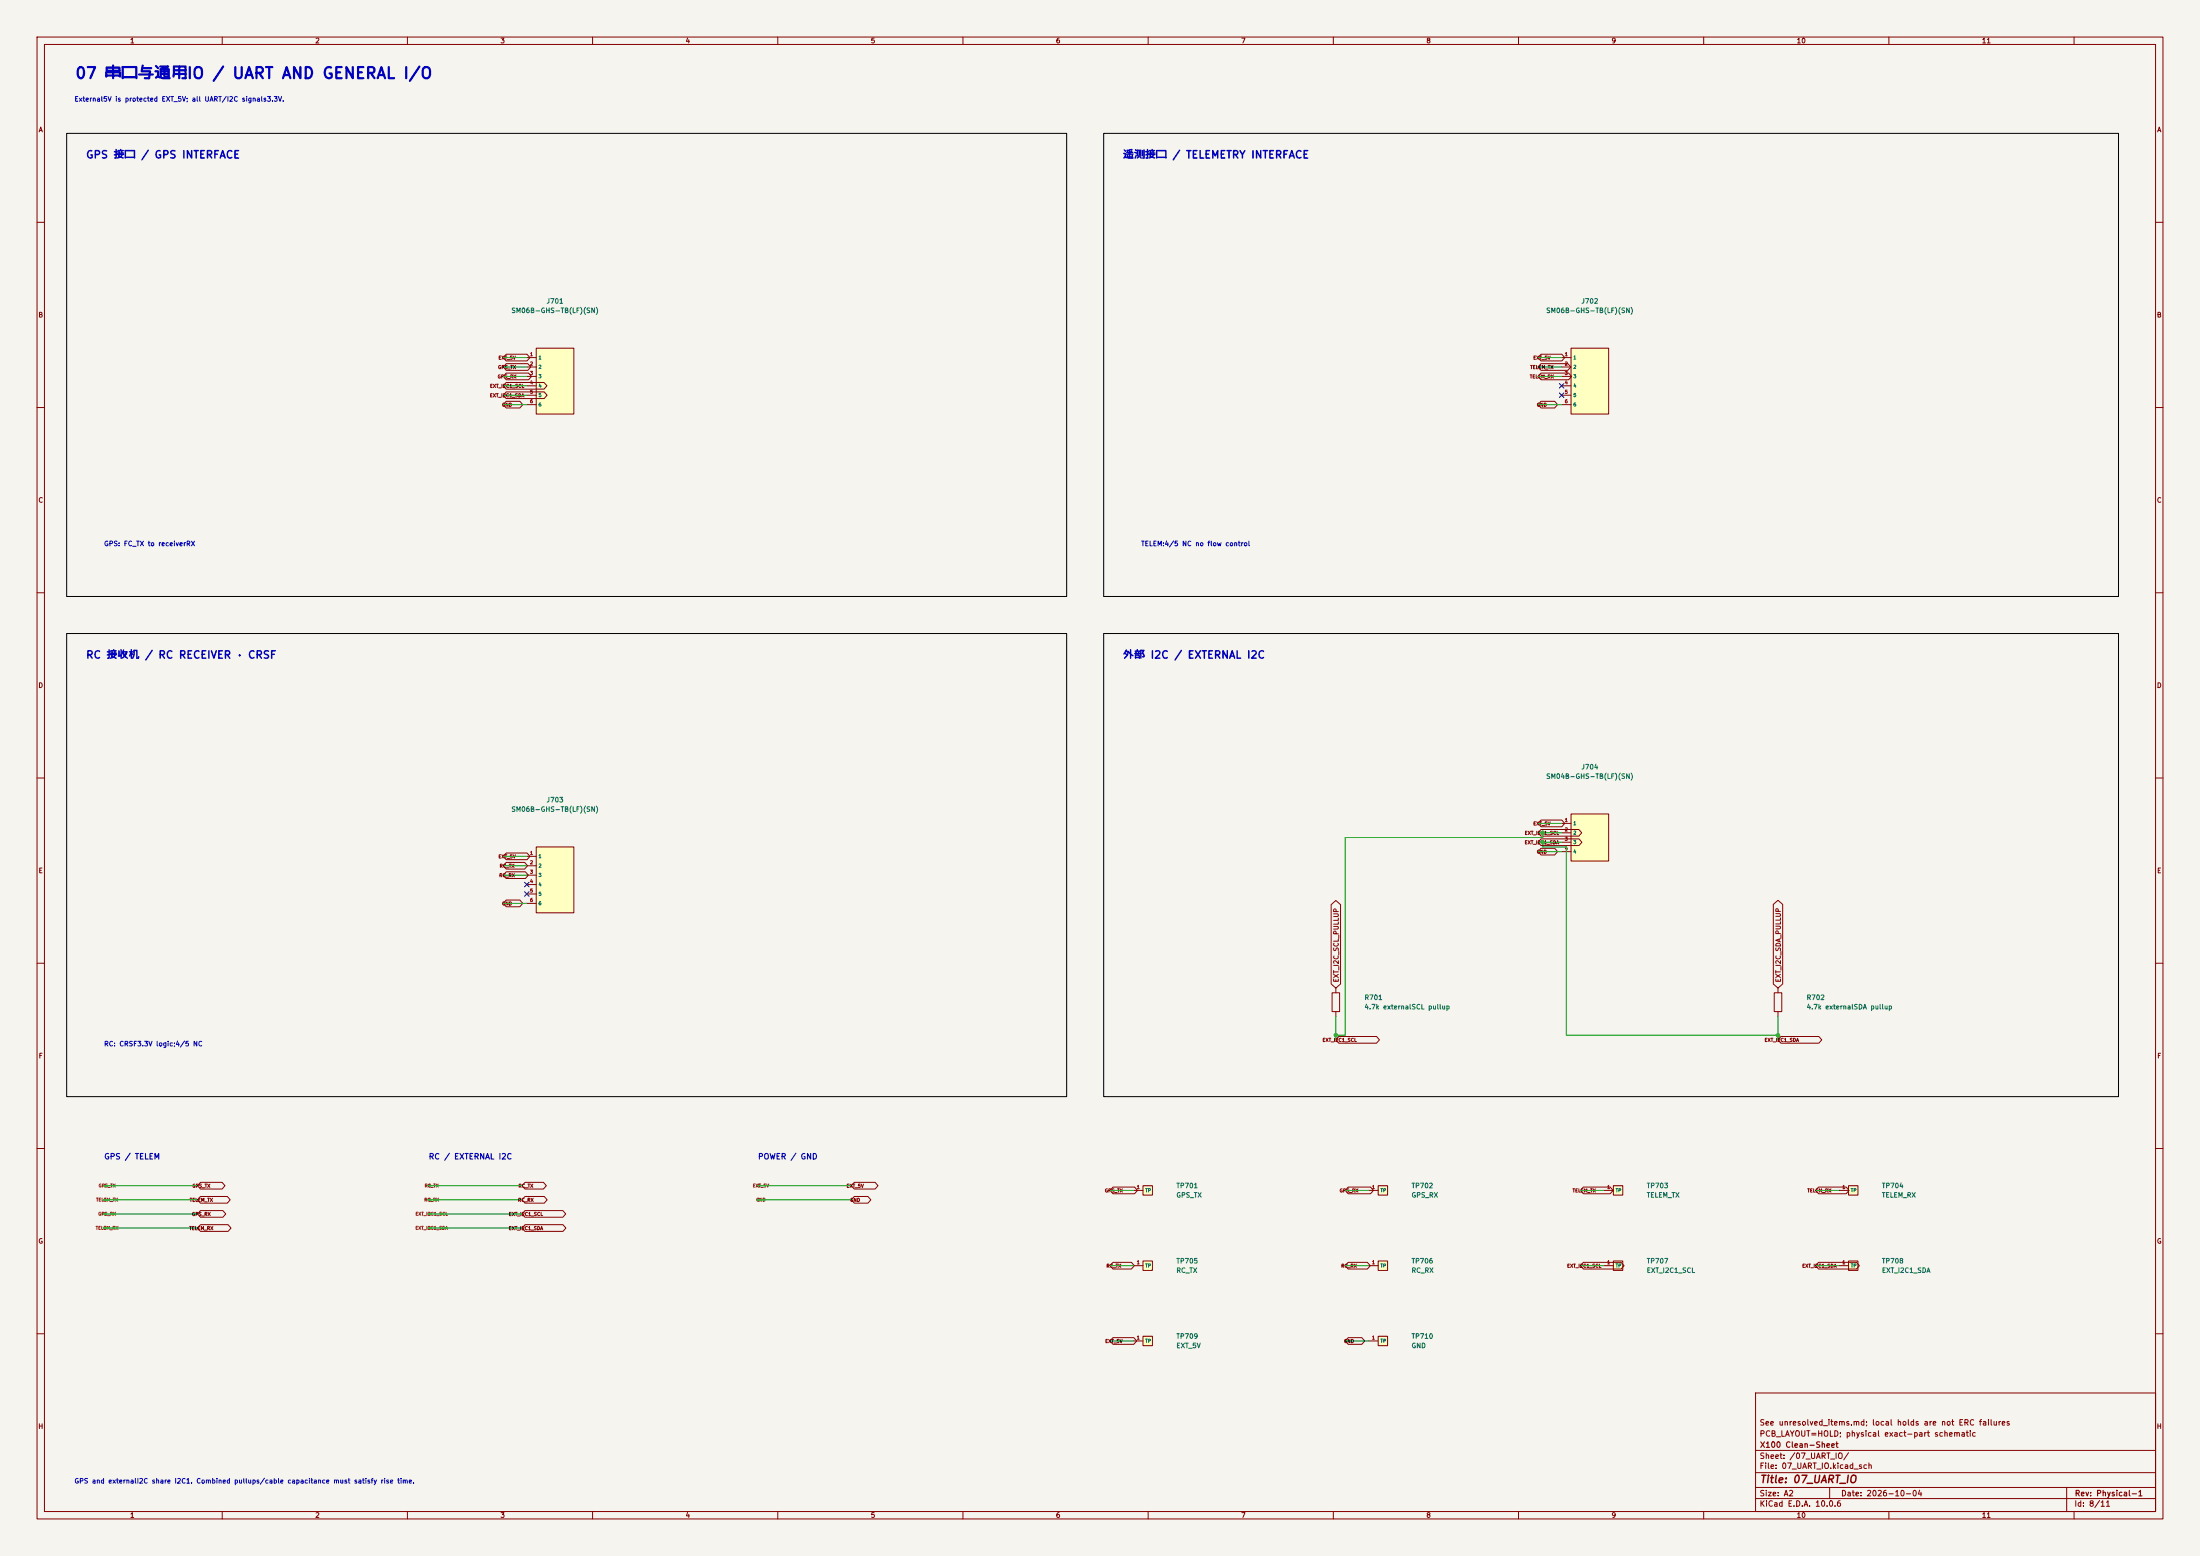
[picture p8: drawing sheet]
(kicad_sch
 (version 20260101)
 (generator eeschema)
 (generator_version "10.0")
 (paper "A2")
 (title_block
  (title "07_UART_IO")
  (date "2026-10-04")
  (rev "Physical-1")
  (company "X100 Clean-Sheet")
  (comment 1 "PCB_LAYOUT=HOLD; physical exact-part schematic")
  (comment 2 "See unresolved_items.md; local holds are not ERC failures"))
 (lib_symbols
  (symbol "X100_Physical:JST_GH6"
   (pin_names
    (offset 0.5)) (exclude_from_sim no) (in_bom yes) (on_board yes)
   (property "Reference" "J" (at 0 10.89 0) (effects (font (size 0.9 0.9))))
   (property "Value" "SM06B-GHS-TB(LF)(SN)" (at 0 -10.89 0) (effects (font (size 0.9 0.9))))
   (property "Footprint" "X100_Physical:Official_Connector_JST_JST_GH_SM06B-GHS-TB_1x06-1MP_P1.25mm_Horizontal" (at 0 0 0) (effects (font (size 0.9 0.9)) (hide yes)))
   (property "Datasheet" "https://www.jst-mfg.com/product/pdf/eng/eGH.pdf" (at 0 0 0) (effects (font (size 0.9 0.9)) (hide yes)))
   (symbol "JST_GH6_0_1"
    (rectangle (start -5.08 8.89) (end 5.08 -8.89) (stroke (width 0.254) (type default)) (fill (type background))))
   (symbol "JST_GH6_1_1"
    (pin passive line (at -7.62 6.3500000000000005 0) (length 2.54) (name "1" (effects (font (size 0.9 0.9)))) (number "1" (effects (font (size 0.9 0.9)))))
    (pin passive line (at -7.62 3.8100000000000005 0) (length 2.54) (name "2" (effects (font (size 0.9 0.9)))) (number "2" (effects (font (size 0.9 0.9)))))
    (pin passive line (at -7.62 1.2700000000000005 0) (length 2.54) (name "3" (effects (font (size 0.9 0.9)))) (number "3" (effects (font (size 0.9 0.9)))))
    (pin passive line (at -7.62 -1.2699999999999996 0) (length 2.54) (name "4" (effects (font (size 0.9 0.9)))) (number "4" (effects (font (size 0.9 0.9)))))
    (pin passive line (at -7.62 -3.8099999999999987 0) (length 2.54) (name "5" (effects (font (size 0.9 0.9)))) (number "5" (effects (font (size 0.9 0.9)))))
    (pin passive line (at -7.62 -6.35 0) (length 2.54) (name "6" (effects (font (size 0.9 0.9)))) (number "6" (effects (font (size 0.9 0.9))))))
   (embedded_fonts no))
  (symbol "X100_Physical:JST_GH4"
   (pin_names
    (offset 0.5)) (exclude_from_sim no) (in_bom yes) (on_board yes)
   (property "Reference" "J" (at 0 8.35 0) (effects (font (size 0.9 0.9))))
   (property "Value" "SM04B-GHS-TB(LF)(SN)" (at 0 -8.35 0) (effects (font (size 0.9 0.9))))
   (property "Footprint" "X100_Physical:Official_Connector_JST_JST_GH_SM04B-GHS-TB_1x04-1MP_P1.25mm_Horizontal" (at 0 0 0) (effects (font (size 0.9 0.9)) (hide yes)))
   (property "Datasheet" "https://www.jst-mfg.com/product/pdf/eng/eGH.pdf" (at 0 0 0) (effects (font (size 0.9 0.9)) (hide yes)))
   (symbol "JST_GH4_0_1"
    (rectangle (start -5.08 6.35) (end 5.08 -6.35) (stroke (width 0.254) (type default)) (fill (type background))))
   (symbol "JST_GH4_1_1"
    (pin passive line (at -7.62 3.8099999999999996 0) (length 2.54) (name "1" (effects (font (size 0.9 0.9)))) (number "1" (effects (font (size 0.9 0.9)))))
    (pin passive line (at -7.62 1.2699999999999996 0) (length 2.54) (name "2" (effects (font (size 0.9 0.9)))) (number "2" (effects (font (size 0.9 0.9)))))
    (pin passive line (at -7.62 -1.2700000000000005 0) (length 2.54) (name "3" (effects (font (size 0.9 0.9)))) (number "3" (effects (font (size 0.9 0.9)))))
    (pin passive line (at -7.62 -3.8100000000000005 0) (length 2.54) (name "4" (effects (font (size 0.9 0.9)))) (number "4" (effects (font (size 0.9 0.9))))))
   (embedded_fonts no))
  (symbol "X100_Physical:R_4k7"
   (pin_numbers (hide yes))
   (pin_names
    (offset 0))
   (duplicate_pin_numbers_are_jumpers no)
   (property "Reference" "R" (at 2.032 0 90) (show_name no) (do_not_autoplace no) (effects (font (size 1.27 1.27))))
   (property "Value" "RC0805FR-074K7L" (at 0 0 90) (show_name no) (do_not_autoplace no) (effects (font (size 1.27 1.27))))
   (property "Footprint" "X100_Physical:Official_Resistor_SMD_R_0805_2012Metric" (at -1.778 0 90) (show_name no) (do_not_autoplace no) (hide yes) (effects (font (size 1.27 1.27))))
   (property "Datasheet" "https://www.yageogroup.com/component-documentation/download/specsheet/RC0805FR-074K7L" (at 0 0 0) (show_name no) (do_not_autoplace no) (hide yes) (effects (font (size 1.27 1.27))))
   (property "Description" "YAGEO RC0805FR-074K7L; exact 0805" (at 0 0 0) (show_name no) (do_not_autoplace no) (hide yes) (effects (font (size 1.27 1.27))))
   (symbol "R_4k7_0_1"
    (rectangle (start -1.016 -2.54) (end 1.016 2.54) (stroke (width 0.254) (type default)) (fill (type none))))
   (symbol "R_4k7_1_1"
    (pin passive line (at 0 3.81 270) (length 1.27) (name "" (effects (font (size 1.27 1.27)))) (number "1" (effects (font (size 1.27 1.27)))))
    (pin passive line (at 0 -3.81 90) (length 1.27) (name "" (effects (font (size 1.27 1.27)))) (number "2" (effects (font (size 1.27 1.27))))))
   (embedded_fonts no) (exclude_from_sim no) (in_bom yes) (on_board yes))
  (symbol "X100_Physical:TP1p5"
   (pin_names
    (offset 0.5)) (exclude_from_sim no) (in_bom yes) (on_board yes)
   (property "Reference" "J" (at 0 3.27 0) (effects (font (size 0.9 0.9))))
   (property "Value" "TP1p5" (at 0 -3.27 0) (effects (font (size 0.9 0.9))))
   (property "Footprint" "X100_Physical:TP1p5_NoPaste" (at 0 0 0) (effects (font (size 0.9 0.9)) (hide yes)))
   (property "Datasheet" "C/D testpoint policy" (at 0 0 0) (effects (font (size 0.9 0.9)) (hide yes)))
   (symbol "TP1p5_0_1"
    (rectangle (start -1.27 1.27) (end 1.27 -1.27) (stroke (width 0.254) (type default)) (fill (type background))))
   (symbol "TP1p5_1_1"
    (pin passive line (at -3.81 0 0) (length 2.54) (name "TP" (effects (font (size 0.9 0.9)))) (number "1" (effects (font (size 0.9 0.9))))))
   (embedded_fonts no)))
 (text "External5V is protected EXT_5V; all UART/I2C signals3.3V."
  (at 20 27 0)
  (effects (font (size 1.27 1.27)) (justify left)))
 (wire
  (pts (xy 142.24 96.52) (xy 135.89 96.52))
  (stroke (width 0) (type default)))
 (global_label "EXT_5V"
  (shape bidirectional)
  (at 135.89 96.52 180)
  (effects (font (size 0.9 0.9)))
  (property "Intersheetrefs" "${INTERSHEET_REFS}" (at 135.89 96.52 0) (effects (font (size 0.9 0.9)) (hide yes))))
 (wire
  (pts (xy 142.24 99.06) (xy 135.89 99.06))
  (stroke (width 0) (type default)))
 (global_label "GPS_TX"
  (shape bidirectional)
  (at 135.89 99.06 180)
  (effects (font (size 0.9 0.9)))
  (property "Intersheetrefs" "${INTERSHEET_REFS}" (at 135.89 99.06 0) (effects (font (size 0.9 0.9)) (hide yes))))
 (wire
  (pts (xy 142.24 101.6) (xy 135.89 101.6))
  (stroke (width 0) (type default)))
 (global_label "GPS_RX"
  (shape bidirectional)
  (at 135.89 101.6 180)
  (effects (font (size 0.9 0.9)))
  (property "Intersheetrefs" "${INTERSHEET_REFS}" (at 135.89 101.6 0) (effects (font (size 0.9 0.9)) (hide yes))))
 (wire
  (pts (xy 142.24 104.14) (xy 135.89 104.14))
  (stroke (width 0) (type default)))
 (global_label "EXT_I2C1_SCL"
  (shape bidirectional)
  (at 135.89 104.14 180)
  (effects (font (size 0.9 0.9)))
  (property "Intersheetrefs" "${INTERSHEET_REFS}" (at 135.89 104.14 0) (effects (font (size 0.9 0.9)) (hide yes))))
 (wire
  (pts (xy 142.24 106.68) (xy 135.89 106.68))
  (stroke (width 0) (type default)))
 (global_label "EXT_I2C1_SDA"
  (shape bidirectional)
  (at 135.89 106.68 180)
  (effects (font (size 0.9 0.9)))
  (property "Intersheetrefs" "${INTERSHEET_REFS}" (at 135.89 106.68 0) (effects (font (size 0.9 0.9)) (hide yes))))
 (wire
  (pts (xy 142.24 109.22) (xy 135.89 109.22))
  (stroke (width 0) (type default)))
 (global_label "GND"
  (shape bidirectional)
  (at 135.89 109.22 180)
  (effects (font (size 0.9 0.9)))
  (property "Intersheetrefs" "${INTERSHEET_REFS}" (at 135.89 109.22 0) (effects (font (size 0.9 0.9)) (hide yes))))
 (symbol
  (lib_id "X100_Physical:JST_GH6")
  (at 149.86 102.87 0)
  (unit 1)
  (exclude_from_sim no)
  (in_bom yes)
  (on_board yes)
  (dnp no)
  (property "Reference" "J701" (at 149.86 81.28 0) (effects (font (size 1.27 1.27))))
  (property "Value" "SM06B-GHS-TB(LF)(SN)" (at 149.86 83.82 0) (effects (font (size 1.27 1.27))))
  (property "Footprint" "X100_Physical:Official_Connector_JST_JST_GH_SM06B-GHS-TB_1x06-1MP_P1.25mm_Horizontal" (at 149.86 102.87 0) (effects (font (size 0.9 0.9)) (hide yes)))
  (property "Datasheet" "https://www.jst-mfg.com/product/pdf/eng/eGH.pdf" (at 149.86 102.87 0) (effects (font (size 0.9 0.9)) (hide yes)))
  (property "Manufacturer" "JST" (at 149.86 102.87 0) (effects (font (size 0.9 0.9)) (hide yes)))
  (property "MPN" "SM06B-GHS-TB(LF)(SN)" (at 149.86 102.87 0) (effects (font (size 0.9 0.9)) (hide yes)))
  (property "Package" "GH1.25 6P side-entry SMT" (at 149.86 102.87 0) (effects (font (size 0.9 0.9)) (hide yes)))
  (property "Procurement Policy" "EXACT_MPN_FROZEN" (at 149.86 102.87 0) (effects (font (size 0.9 0.9)) (hide yes)))
  (pin "1")
  (pin "2")
  (pin "3")
  (pin "4")
  (pin "5")
  (pin "6"))
 (text "GPS: FC_TX to receiverRX"
  (at 28 147 0)
  (effects (font (size 1.27 1.27)) (justify left)))
 (wire
  (pts (xy 421.64 96.52) (xy 415.29 96.52))
  (stroke (width 0) (type default)))
 (global_label "EXT_5V"
  (shape bidirectional)
  (at 415.29 96.52 180)
  (effects (font (size 0.9 0.9)))
  (property "Intersheetrefs" "${INTERSHEET_REFS}" (at 415.29 96.52 0) (effects (font (size 0.9 0.9)) (hide yes))))
 (wire
  (pts (xy 421.64 99.06) (xy 415.29 99.06))
  (stroke (width 0) (type default)))
 (global_label "TELEM_TX"
  (shape bidirectional)
  (at 415.29 99.06 180)
  (effects (font (size 0.9 0.9)))
  (property "Intersheetrefs" "${INTERSHEET_REFS}" (at 415.29 99.06 0) (effects (font (size 0.9 0.9)) (hide yes))))
 (wire
  (pts (xy 421.64 101.6) (xy 415.29 101.6))
  (stroke (width 0) (type default)))
 (global_label "TELEM_RX"
  (shape bidirectional)
  (at 415.29 101.6 180)
  (effects (font (size 0.9 0.9)))
  (property "Intersheetrefs" "${INTERSHEET_REFS}" (at 415.29 101.6 0) (effects (font (size 0.9 0.9)) (hide yes))))
 (no_connect
  (at 421.64 104.14))
 (no_connect
  (at 421.64 106.68))
 (wire
  (pts (xy 421.64 109.22) (xy 415.29 109.22))
  (stroke (width 0) (type default)))
 (global_label "GND"
  (shape bidirectional)
  (at 415.29 109.22 180)
  (effects (font (size 0.9 0.9)))
  (property "Intersheetrefs" "${INTERSHEET_REFS}" (at 415.29 109.22 0) (effects (font (size 0.9 0.9)) (hide yes))))
 (symbol
  (lib_id "X100_Physical:JST_GH6")
  (at 429.26 102.87 0)
  (unit 1)
  (exclude_from_sim no)
  (in_bom yes)
  (on_board yes)
  (dnp no)
  (property "Reference" "J702" (at 429.26 81.28 0) (effects (font (size 1.27 1.27))))
  (property "Value" "SM06B-GHS-TB(LF)(SN)" (at 429.26 83.82 0) (effects (font (size 1.27 1.27))))
  (property "Footprint" "X100_Physical:Official_Connector_JST_JST_GH_SM06B-GHS-TB_1x06-1MP_P1.25mm_Horizontal" (at 429.26 102.87 0) (effects (font (size 0.9 0.9)) (hide yes)))
  (property "Datasheet" "https://www.jst-mfg.com/product/pdf/eng/eGH.pdf" (at 429.26 102.87 0) (effects (font (size 0.9 0.9)) (hide yes)))
  (property "Manufacturer" "JST" (at 429.26 102.87 0) (effects (font (size 0.9 0.9)) (hide yes)))
  (property "MPN" "SM06B-GHS-TB(LF)(SN)" (at 429.26 102.87 0) (effects (font (size 0.9 0.9)) (hide yes)))
  (property "Package" "GH1.25 6P side-entry SMT" (at 429.26 102.87 0) (effects (font (size 0.9 0.9)) (hide yes)))
  (property "Procurement Policy" "EXACT_MPN_FROZEN" (at 429.26 102.87 0) (effects (font (size 0.9 0.9)) (hide yes)))
  (pin "1")
  (pin "2")
  (pin "3")
  (pin "4")
  (pin "5")
  (pin "6"))
 (text "TELEM:4/5 NC no flow control"
  (at 308 147 0)
  (effects (font (size 1.27 1.27)) (justify left)))
 (wire
  (pts (xy 142.24 231.14) (xy 135.89 231.14))
  (stroke (width 0) (type default)))
 (global_label "EXT_5V"
  (shape bidirectional)
  (at 135.89 231.14 180)
  (effects (font (size 0.9 0.9)))
  (property "Intersheetrefs" "${INTERSHEET_REFS}" (at 135.89 231.14 0) (effects (font (size 0.9 0.9)) (hide yes))))
 (wire
  (pts (xy 142.24 233.68) (xy 135.89 233.68))
  (stroke (width 0) (type default)))
 (global_label "RC_TX"
  (shape bidirectional)
  (at 135.89 233.68 180)
  (effects (font (size 0.9 0.9)))
  (property "Intersheetrefs" "${INTERSHEET_REFS}" (at 135.89 233.68 0) (effects (font (size 0.9 0.9)) (hide yes))))
 (wire
  (pts (xy 142.24 236.22) (xy 135.89 236.22))
  (stroke (width 0) (type default)))
 (global_label "RC_RX"
  (shape bidirectional)
  (at 135.89 236.22 180)
  (effects (font (size 0.9 0.9)))
  (property "Intersheetrefs" "${INTERSHEET_REFS}" (at 135.89 236.22 0) (effects (font (size 0.9 0.9)) (hide yes))))
 (no_connect
  (at 142.24 238.76))
 (no_connect
  (at 142.24 241.3))
 (wire
  (pts (xy 142.24 243.84) (xy 135.89 243.84))
  (stroke (width 0) (type default)))
 (global_label "GND"
  (shape bidirectional)
  (at 135.89 243.84 180)
  (effects (font (size 0.9 0.9)))
  (property "Intersheetrefs" "${INTERSHEET_REFS}" (at 135.89 243.84 0) (effects (font (size 0.9 0.9)) (hide yes))))
 (symbol
  (lib_id "X100_Physical:JST_GH6")
  (at 149.86 237.49 0)
  (unit 1)
  (exclude_from_sim no)
  (in_bom yes)
  (on_board yes)
  (dnp no)
  (property "Reference" "J703" (at 149.86 215.9 0) (effects (font (size 1.27 1.27))))
  (property "Value" "SM06B-GHS-TB(LF)(SN)" (at 149.86 218.44 0) (effects (font (size 1.27 1.27))))
  (property "Footprint" "X100_Physical:Official_Connector_JST_JST_GH_SM06B-GHS-TB_1x06-1MP_P1.25mm_Horizontal" (at 149.86 237.49 0) (effects (font (size 0.9 0.9)) (hide yes)))
  (property "Datasheet" "https://www.jst-mfg.com/product/pdf/eng/eGH.pdf" (at 149.86 237.49 0) (effects (font (size 0.9 0.9)) (hide yes)))
  (property "Manufacturer" "JST" (at 149.86 237.49 0) (effects (font (size 0.9 0.9)) (hide yes)))
  (property "MPN" "SM06B-GHS-TB(LF)(SN)" (at 149.86 237.49 0) (effects (font (size 0.9 0.9)) (hide yes)))
  (property "Package" "GH1.25 6P side-entry SMT" (at 149.86 237.49 0) (effects (font (size 0.9 0.9)) (hide yes)))
  (property "Procurement Policy" "EXACT_MPN_FROZEN" (at 149.86 237.49 0) (effects (font (size 0.9 0.9)) (hide yes)))
  (pin "1")
  (pin "2")
  (pin "3")
  (pin "4")
  (pin "5")
  (pin "6"))
 (text "RC: CRSF3.3V logic;4/5 NC"
  (at 28 282 0)
  (effects (font (size 1.27 1.27)) (justify left)))
 (wire
  (pts (xy 421.64 222.25) (xy 415.29 222.25))
  (stroke (width 0) (type default)))
 (global_label "EXT_5V"
  (shape bidirectional)
  (at 415.29 222.25 180)
  (effects (font (size 0.9 0.9)))
  (property "Intersheetrefs" "${INTERSHEET_REFS}" (at 415.29 222.25 0) (effects (font (size 0.9 0.9)) (hide yes))))
 (wire
  (pts (xy 421.64 224.79) (xy 415.29 224.79))
  (stroke (width 0) (type default)))
 (global_label "EXT_I2C1_SCL"
  (shape bidirectional)
  (at 415.29 224.79 180)
  (effects (font (size 0.9 0.9)))
  (property "Intersheetrefs" "${INTERSHEET_REFS}" (at 415.29 224.79 0) (effects (font (size 0.9 0.9)) (hide yes))))
 (wire
  (pts (xy 421.64 227.33) (xy 415.29 227.33))
  (stroke (width 0) (type default)))
 (global_label "EXT_I2C1_SDA"
  (shape bidirectional)
  (at 415.29 227.33 180)
  (effects (font (size 0.9 0.9)))
  (property "Intersheetrefs" "${INTERSHEET_REFS}" (at 415.29 227.33 0) (effects (font (size 0.9 0.9)) (hide yes))))
 (wire
  (pts (xy 421.64 229.87) (xy 415.29 229.87))
  (stroke (width 0) (type default)))
 (global_label "GND"
  (shape bidirectional)
  (at 415.29 229.87 180)
  (effects (font (size 0.9 0.9)))
  (property "Intersheetrefs" "${INTERSHEET_REFS}" (at 415.29 229.87 0) (effects (font (size 0.9 0.9)) (hide yes))))
 (symbol
  (lib_id "X100_Physical:JST_GH4")
  (at 429.26 226.06 0)
  (unit 1)
  (exclude_from_sim no)
  (in_bom yes)
  (on_board yes)
  (dnp no)
  (property "Reference" "J704" (at 429.26 207.01 0) (effects (font (size 1.27 1.27))))
  (property "Value" "SM04B-GHS-TB(LF)(SN)" (at 429.26 209.55 0) (effects (font (size 1.27 1.27))))
  (property "Footprint" "X100_Physical:Official_Connector_JST_JST_GH_SM04B-GHS-TB_1x04-1MP_P1.25mm_Horizontal" (at 429.26 226.06 0) (effects (font (size 0.9 0.9)) (hide yes)))
  (property "Datasheet" "https://www.jst-mfg.com/product/pdf/eng/eGH.pdf" (at 429.26 226.06 0) (effects (font (size 0.9 0.9)) (hide yes)))
  (property "Manufacturer" "JST" (at 429.26 226.06 0) (effects (font (size 0.9 0.9)) (hide yes)))
  (property "MPN" "SM04B-GHS-TB(LF)(SN)" (at 429.26 226.06 0) (effects (font (size 0.9 0.9)) (hide yes)))
  (property "Package" "GH1.25 4P side-entry SMT" (at 429.26 226.06 0) (effects (font (size 0.9 0.9)) (hide yes)))
  (property "Procurement Policy" "EXACT_MPN_FROZEN" (at 429.26 226.06 0) (effects (font (size 0.9 0.9)) (hide yes)))
  (pin "1")
  (pin "2")
  (pin "3")
  (pin "4"))
 (wire
  (pts (xy 360.68 274.32) (xy 360.68 280.67))
  (stroke (width 0) (type default)))
 (global_label "EXT_I2C1_SCL"
  (shape bidirectional)
  (at 360.68 280.67 0)
  (effects (font (size 0.9 0.9)))
  (property "Intersheetrefs" "${INTERSHEET_REFS}" (at 360.68 280.67 0) (effects (font (size 0.9 0.9)) (hide yes))))
 (symbol
  (lib_id "X100_Physical:R_4k7")
  (at 360.68 270.51 0)
  (unit 1)
  (exclude_from_sim no)
  (in_bom yes)
  (on_board yes)
  (dnp no)
  (property "Reference" "R701" (at 368.3 269.24 0) (effects (font (size 1.27 1.27)) (justify left)))
  (property "Value" "4.7k externalSCL pullup" (at 368.3 271.78 0) (effects (font (size 1.27 1.27)) (justify left)))
  (property "Footprint" "X100_Physical:Official_Resistor_SMD_R_0805_2012Metric" (at 360.68 270.51 0) (effects (font (size 0.9 0.9)) (hide yes)))
  (property "Datasheet" "https://www.yageogroup.com/component-documentation/download/specsheet/RC0805FR-074K7L" (at 360.68 270.51 0) (effects (font (size 0.9 0.9)) (hide yes)))
  (property "Manufacturer" "YAGEO" (at 360.68 270.51 0) (effects (font (size 0.9 0.9)) (hide yes)))
  (property "MPN" "RC0805FR-074K7L" (at 360.68 270.51 0) (effects (font (size 0.9 0.9)) (hide yes)))
  (property "Package" "0805" (at 360.68 270.51 0) (effects (font (size 0.9 0.9)) (hide yes)))
  (property "Procurement Policy" "SPECIFICATION_FROZEN_PREFERRED_BOM" (at 360.68 270.51 0) (effects (font (size 0.9 0.9)) (hide yes)))
  (property "Specification Value" "4k7 ohm" (at 360.68 270.51 0) (effects (font (size 0.9 0.9)) (hide yes)))
  (property "Tolerance" "1%; TCR<=100ppm/C" (at 360.68 270.51 0) (effects (font (size 0.9 0.9)) (hide yes)))
  (property "Dielectric" "N/A" (at 360.68 270.51 0) (effects (font (size 0.9 0.9)) (hide yes)))
  (property "Voltage Rating" ">=100V" (at 360.68 270.51 0) (effects (font (size 0.9 0.9)) (hide yes)))
  (property "Power Rating" ">=0.125W" (at 360.68 270.51 0) (effects (font (size 0.9 0.9)) (hide yes)))
  (pin "1")
  (pin "2"))
 (wire
  (pts (xy 480.06 274.32) (xy 480.06 280.67))
  (stroke (width 0) (type default)))
 (global_label "EXT_I2C1_SDA"
  (shape bidirectional)
  (at 480.06 280.67 0)
  (effects (font (size 0.9 0.9)))
  (property "Intersheetrefs" "${INTERSHEET_REFS}" (at 480.06 280.67 0) (effects (font (size 0.9 0.9)) (hide yes))))
 (symbol
  (lib_id "X100_Physical:R_4k7")
  (at 480.06 270.51 0)
  (unit 1)
  (exclude_from_sim no)
  (in_bom yes)
  (on_board yes)
  (dnp no)
  (property "Reference" "R702" (at 487.68 269.24 0) (effects (font (size 1.27 1.27)) (justify left)))
  (property "Value" "4.7k externalSDA pullup" (at 487.68 271.78 0) (effects (font (size 1.27 1.27)) (justify left)))
  (property "Footprint" "X100_Physical:Official_Resistor_SMD_R_0805_2012Metric" (at 480.06 270.51 0) (effects (font (size 0.9 0.9)) (hide yes)))
  (property "Datasheet" "https://www.yageogroup.com/component-documentation/download/specsheet/RC0805FR-074K7L" (at 480.06 270.51 0) (effects (font (size 0.9 0.9)) (hide yes)))
  (property "Manufacturer" "YAGEO" (at 480.06 270.51 0) (effects (font (size 0.9 0.9)) (hide yes)))
  (property "MPN" "RC0805FR-074K7L" (at 480.06 270.51 0) (effects (font (size 0.9 0.9)) (hide yes)))
  (property "Package" "0805" (at 480.06 270.51 0) (effects (font (size 0.9 0.9)) (hide yes)))
  (property "Procurement Policy" "SPECIFICATION_FROZEN_PREFERRED_BOM" (at 480.06 270.51 0) (effects (font (size 0.9 0.9)) (hide yes)))
  (property "Specification Value" "4k7 ohm" (at 480.06 270.51 0) (effects (font (size 0.9 0.9)) (hide yes)))
  (property "Tolerance" "1%; TCR<=100ppm/C" (at 480.06 270.51 0) (effects (font (size 0.9 0.9)) (hide yes)))
  (property "Dielectric" "N/A" (at 480.06 270.51 0) (effects (font (size 0.9 0.9)) (hide yes)))
  (property "Voltage Rating" ">=100V" (at 480.06 270.51 0) (effects (font (size 0.9 0.9)) (hide yes)))
  (property "Power Rating" ">=0.125W" (at 480.06 270.51 0) (effects (font (size 0.9 0.9)) (hide yes)))
  (pin "1")
  (pin "2"))
 (text "GPS and externalI2C share I2C1. Combined pullups/cable capacitance must satisfy rise time."
  (at 20 400 0)
  (effects (font (size 1.27 1.27)) (justify left)))
 (wire
  (pts (xy 306.07 321.31) (xy 299.72 321.31))
  (stroke (width 0) (type default)))
 (global_label "GPS_TX"
  (shape bidirectional)
  (at 299.72 321.31 180)
  (effects (font (size 0.9 0.9)))
  (property "Intersheetrefs" "${INTERSHEET_REFS}" (at 299.72 321.31 0) (effects (font (size 0.9 0.9)) (hide yes))))
 (symbol
  (lib_id "X100_Physical:TP1p5")
  (at 309.88 321.31 0)
  (unit 1)
  (exclude_from_sim no)
  (in_bom yes)
  (on_board yes)
  (dnp no)
  (property "Reference" "TP701" (at 317.5 320.04 0) (effects (font (size 1.27 1.27)) (justify left)))
  (property "Value" "GPS_TX" (at 317.5 322.58 0) (effects (font (size 1.27 1.27)) (justify left)))
  (property "Footprint" "X100_Physical:TP0p6_Inline_NoPaste" (at 309.88 321.31 0) (effects (font (size 0.9 0.9)) (hide yes)))
  (property "Datasheet" "C/D testpoint policy" (at 309.88 321.31 0) (effects (font (size 0.9 0.9)) (hide yes)))
  (property "Manufacturer" "X100 PCB feature" (at 309.88 321.31 0) (effects (font (size 0.9 0.9)) (hide yes)))
  (property "MPN" "PCB_TESTPAD_0P6_NO_PASTE" (at 309.88 321.31 0) (effects (font (size 0.9 0.9)) (hide yes)))
  (property "Package" "PCB feature: 0.6mm exposed round test land; no paste" (at 309.88 321.31 0) (effects (font (size 0.9 0.9)) (hide yes)))
  (property "Procurement Policy" "EXACT_MPN_FROZEN" (at 309.88 321.31 0) (effects (font (size 0.9 0.9)) (hide yes)))
  (property "Layout Note" "Stage4 candidate: 0.6mm land retains 0.5mm probe envelope; fine-tip probing; all net access preserved" (at 309.88 321.31 0) (effects (font (size 1.27 1.27)) (hide yes)))
  (pin "1"))
 (wire
  (pts (xy 369.57 321.31) (xy 363.22 321.31))
  (stroke (width 0) (type default)))
 (global_label "GPS_RX"
  (shape bidirectional)
  (at 363.22 321.31 180)
  (effects (font (size 0.9 0.9)))
  (property "Intersheetrefs" "${INTERSHEET_REFS}" (at 363.22 321.31 0) (effects (font (size 0.9 0.9)) (hide yes))))
 (symbol
  (lib_id "X100_Physical:TP1p5")
  (at 373.38 321.31 0)
  (unit 1)
  (exclude_from_sim no)
  (in_bom yes)
  (on_board yes)
  (dnp no)
  (property "Reference" "TP702" (at 381 320.04 0) (effects (font (size 1.27 1.27)) (justify left)))
  (property "Value" "GPS_RX" (at 381 322.58 0) (effects (font (size 1.27 1.27)) (justify left)))
  (property "Footprint" "X100_Physical:TP0p6_Inline_NoPaste" (at 373.38 321.31 0) (effects (font (size 0.9 0.9)) (hide yes)))
  (property "Datasheet" "C/D testpoint policy" (at 373.38 321.31 0) (effects (font (size 0.9 0.9)) (hide yes)))
  (property "Manufacturer" "X100 PCB feature" (at 373.38 321.31 0) (effects (font (size 0.9 0.9)) (hide yes)))
  (property "MPN" "PCB_TESTPAD_0P6_NO_PASTE" (at 373.38 321.31 0) (effects (font (size 0.9 0.9)) (hide yes)))
  (property "Package" "PCB feature: 0.6mm exposed round test land; no paste" (at 373.38 321.31 0) (effects (font (size 0.9 0.9)) (hide yes)))
  (property "Procurement Policy" "EXACT_MPN_FROZEN" (at 373.38 321.31 0) (effects (font (size 0.9 0.9)) (hide yes)))
  (property "Layout Note" "Stage4 candidate: 0.6mm land retains 0.5mm probe envelope; fine-tip probing; all net access preserved" (at 373.38 321.31 0) (effects (font (size 1.27 1.27)) (hide yes)))
  (pin "1"))
 (wire
  (pts (xy 433.07 321.31) (xy 426.72 321.31))
  (stroke (width 0) (type default)))
 (global_label "TELEM_TX"
  (shape bidirectional)
  (at 426.72 321.31 180)
  (effects (font (size 0.9 0.9)))
  (property "Intersheetrefs" "${INTERSHEET_REFS}" (at 426.72 321.31 0) (effects (font (size 0.9 0.9)) (hide yes))))
 (symbol
  (lib_id "X100_Physical:TP1p5")
  (at 436.88 321.31 0)
  (unit 1)
  (exclude_from_sim no)
  (in_bom yes)
  (on_board yes)
  (dnp no)
  (property "Reference" "TP703" (at 444.5 320.04 0) (effects (font (size 1.27 1.27)) (justify left)))
  (property "Value" "TELEM_TX" (at 444.5 322.58 0) (effects (font (size 1.27 1.27)) (justify left)))
  (property "Footprint" "X100_Physical:TP0p6_Inline_NoPaste" (at 436.88 321.31 0) (effects (font (size 0.9 0.9)) (hide yes)))
  (property "Datasheet" "C/D testpoint policy" (at 436.88 321.31 0) (effects (font (size 0.9 0.9)) (hide yes)))
  (property "Manufacturer" "X100 PCB feature" (at 436.88 321.31 0) (effects (font (size 0.9 0.9)) (hide yes)))
  (property "MPN" "PCB_TESTPAD_0P6_NO_PASTE" (at 436.88 321.31 0) (effects (font (size 0.9 0.9)) (hide yes)))
  (property "Package" "PCB feature: 0.6mm exposed round test land; no paste" (at 436.88 321.31 0) (effects (font (size 0.9 0.9)) (hide yes)))
  (property "Procurement Policy" "EXACT_MPN_FROZEN" (at 436.88 321.31 0) (effects (font (size 0.9 0.9)) (hide yes)))
  (property "Layout Note" "Stage4 candidate: 0.6mm land retains 0.5mm probe envelope; fine-tip probing; all net access preserved" (at 436.88 321.31 0) (effects (font (size 1.27 1.27)) (hide yes)))
  (pin "1"))
 (wire
  (pts (xy 496.57 321.31) (xy 490.22 321.31))
  (stroke (width 0) (type default)))
 (global_label "TELEM_RX"
  (shape bidirectional)
  (at 490.22 321.31 180)
  (effects (font (size 0.9 0.9)))
  (property "Intersheetrefs" "${INTERSHEET_REFS}" (at 490.22 321.31 0) (effects (font (size 0.9 0.9)) (hide yes))))
 (symbol
  (lib_id "X100_Physical:TP1p5")
  (at 500.38 321.31 0)
  (unit 1)
  (exclude_from_sim no)
  (in_bom yes)
  (on_board yes)
  (dnp no)
  (property "Reference" "TP704" (at 508 320.04 0) (effects (font (size 1.27 1.27)) (justify left)))
  (property "Value" "TELEM_RX" (at 508 322.58 0) (effects (font (size 1.27 1.27)) (justify left)))
  (property "Footprint" "X100_Physical:TP0p6_Inline_NoPaste" (at 500.38 321.31 0) (effects (font (size 0.9 0.9)) (hide yes)))
  (property "Datasheet" "C/D testpoint policy" (at 500.38 321.31 0) (effects (font (size 0.9 0.9)) (hide yes)))
  (property "Manufacturer" "X100 PCB feature" (at 500.38 321.31 0) (effects (font (size 0.9 0.9)) (hide yes)))
  (property "MPN" "PCB_TESTPAD_0P6_NO_PASTE" (at 500.38 321.31 0) (effects (font (size 0.9 0.9)) (hide yes)))
  (property "Package" "PCB feature: 0.6mm exposed round test land; no paste" (at 500.38 321.31 0) (effects (font (size 0.9 0.9)) (hide yes)))
  (property "Procurement Policy" "EXACT_MPN_FROZEN" (at 500.38 321.31 0) (effects (font (size 0.9 0.9)) (hide yes)))
  (property "Layout Note" "Stage4 candidate: 0.6mm land retains 0.5mm probe envelope; fine-tip probing; all net access preserved" (at 500.38 321.31 0) (effects (font (size 1.27 1.27)) (hide yes)))
  (pin "1"))
 (wire
  (pts (xy 306.07 341.63) (xy 299.72 341.63))
  (stroke (width 0) (type default)))
 (global_label "RC_TX"
  (shape bidirectional)
  (at 299.72 341.63 180)
  (effects (font (size 0.9 0.9)))
  (property "Intersheetrefs" "${INTERSHEET_REFS}" (at 299.72 341.63 0) (effects (font (size 0.9 0.9)) (hide yes))))
 (symbol
  (lib_id "X100_Physical:TP1p5")
  (at 309.88 341.63 0)
  (unit 1)
  (exclude_from_sim no)
  (in_bom yes)
  (on_board yes)
  (dnp no)
  (property "Reference" "TP705" (at 317.5 340.36 0) (effects (font (size 1.27 1.27)) (justify left)))
  (property "Value" "RC_TX" (at 317.5 342.9 0) (effects (font (size 1.27 1.27)) (justify left)))
  (property "Footprint" "X100_Physical:TP0p6_Inline_NoPaste" (at 309.88 341.63 0) (effects (font (size 0.9 0.9)) (hide yes)))
  (property "Datasheet" "C/D testpoint policy" (at 309.88 341.63 0) (effects (font (size 0.9 0.9)) (hide yes)))
  (property "Manufacturer" "X100 PCB feature" (at 309.88 341.63 0) (effects (font (size 0.9 0.9)) (hide yes)))
  (property "MPN" "PCB_TESTPAD_0P6_NO_PASTE" (at 309.88 341.63 0) (effects (font (size 0.9 0.9)) (hide yes)))
  (property "Package" "PCB feature: 0.6mm exposed round test land; no paste" (at 309.88 341.63 0) (effects (font (size 0.9 0.9)) (hide yes)))
  (property "Procurement Policy" "EXACT_MPN_FROZEN" (at 309.88 341.63 0) (effects (font (size 0.9 0.9)) (hide yes)))
  (property "Layout Note" "Stage4 candidate: 0.6mm land retains 0.5mm probe envelope; fine-tip probing; all net access preserved" (at 309.88 341.63 0) (effects (font (size 1.27 1.27)) (hide yes)))
  (pin "1"))
 (wire
  (pts (xy 369.57 341.63) (xy 363.22 341.63))
  (stroke (width 0) (type default)))
 (global_label "RC_RX"
  (shape bidirectional)
  (at 363.22 341.63 180)
  (effects (font (size 0.9 0.9)))
  (property "Intersheetrefs" "${INTERSHEET_REFS}" (at 363.22 341.63 0) (effects (font (size 0.9 0.9)) (hide yes))))
 (symbol
  (lib_id "X100_Physical:TP1p5")
  (at 373.38 341.63 0)
  (unit 1)
  (exclude_from_sim no)
  (in_bom yes)
  (on_board yes)
  (dnp no)
  (property "Reference" "TP706" (at 381 340.36 0) (effects (font (size 1.27 1.27)) (justify left)))
  (property "Value" "RC_RX" (at 381 342.9 0) (effects (font (size 1.27 1.27)) (justify left)))
  (property "Footprint" "X100_Physical:TP0p6_Inline_NoPaste" (at 373.38 341.63 0) (effects (font (size 0.9 0.9)) (hide yes)))
  (property "Datasheet" "C/D testpoint policy" (at 373.38 341.63 0) (effects (font (size 0.9 0.9)) (hide yes)))
  (property "Manufacturer" "X100 PCB feature" (at 373.38 341.63 0) (effects (font (size 0.9 0.9)) (hide yes)))
  (property "MPN" "PCB_TESTPAD_0P6_NO_PASTE" (at 373.38 341.63 0) (effects (font (size 0.9 0.9)) (hide yes)))
  (property "Package" "PCB feature: 0.6mm exposed round test land; no paste" (at 373.38 341.63 0) (effects (font (size 0.9 0.9)) (hide yes)))
  (property "Procurement Policy" "EXACT_MPN_FROZEN" (at 373.38 341.63 0) (effects (font (size 0.9 0.9)) (hide yes)))
  (property "Layout Note" "Stage4 candidate: 0.6mm land retains 0.5mm probe envelope; fine-tip probing; all net access preserved" (at 373.38 341.63 0) (effects (font (size 1.27 1.27)) (hide yes)))
  (pin "1"))
 (wire
  (pts (xy 433.07 341.63) (xy 426.72 341.63))
  (stroke (width 0) (type default)))
 (global_label "EXT_I2C1_SCL"
  (shape bidirectional)
  (at 426.72 341.63 180)
  (effects (font (size 0.9 0.9)))
  (property "Intersheetrefs" "${INTERSHEET_REFS}" (at 426.72 341.63 0) (effects (font (size 0.9 0.9)) (hide yes))))
 (symbol
  (lib_id "X100_Physical:TP1p5")
  (at 436.88 341.63 0)
  (unit 1)
  (exclude_from_sim no)
  (in_bom yes)
  (on_board yes)
  (dnp no)
  (property "Reference" "TP707" (at 444.5 340.36 0) (effects (font (size 1.27 1.27)) (justify left)))
  (property "Value" "EXT_I2C1_SCL" (at 444.5 342.9 0) (effects (font (size 1.27 1.27)) (justify left)))
  (property "Footprint" "X100_Physical:TP0p6_Inline_NoPaste" (at 436.88 341.63 0) (effects (font (size 0.9 0.9)) (hide yes)))
  (property "Datasheet" "C/D testpoint policy" (at 436.88 341.63 0) (effects (font (size 0.9 0.9)) (hide yes)))
  (property "Manufacturer" "X100 PCB feature" (at 436.88 341.63 0) (effects (font (size 0.9 0.9)) (hide yes)))
  (property "MPN" "PCB_TESTPAD_0P6_NO_PASTE" (at 436.88 341.63 0) (effects (font (size 0.9 0.9)) (hide yes)))
  (property "Package" "PCB feature: 0.6mm exposed round test land; no paste" (at 436.88 341.63 0) (effects (font (size 0.9 0.9)) (hide yes)))
  (property "Procurement Policy" "EXACT_MPN_FROZEN" (at 436.88 341.63 0) (effects (font (size 0.9 0.9)) (hide yes)))
  (property "Layout Note" "Stage4 candidate: 0.6mm land retains 0.5mm probe envelope; fine-tip probing; all net access preserved" (at 436.88 341.63 0) (effects (font (size 1.27 1.27)) (hide yes)))
  (pin "1"))
 (wire
  (pts (xy 496.57 341.63) (xy 490.22 341.63))
  (stroke (width 0) (type default)))
 (global_label "EXT_I2C1_SDA"
  (shape bidirectional)
  (at 490.22 341.63 180)
  (effects (font (size 0.9 0.9)))
  (property "Intersheetrefs" "${INTERSHEET_REFS}" (at 490.22 341.63 0) (effects (font (size 0.9 0.9)) (hide yes))))
 (symbol
  (lib_id "X100_Physical:TP1p5")
  (at 500.38 341.63 0)
  (unit 1)
  (exclude_from_sim no)
  (in_bom yes)
  (on_board yes)
  (dnp no)
  (property "Reference" "TP708" (at 508 340.36 0) (effects (font (size 1.27 1.27)) (justify left)))
  (property "Value" "EXT_I2C1_SDA" (at 508 342.9 0) (effects (font (size 1.27 1.27)) (justify left)))
  (property "Footprint" "X100_Physical:TP0p6_Inline_NoPaste" (at 500.38 341.63 0) (effects (font (size 0.9 0.9)) (hide yes)))
  (property "Datasheet" "C/D testpoint policy" (at 500.38 341.63 0) (effects (font (size 0.9 0.9)) (hide yes)))
  (property "Manufacturer" "X100 PCB feature" (at 500.38 341.63 0) (effects (font (size 0.9 0.9)) (hide yes)))
  (property "MPN" "PCB_TESTPAD_0P6_NO_PASTE" (at 500.38 341.63 0) (effects (font (size 0.9 0.9)) (hide yes)))
  (property "Package" "PCB feature: 0.6mm exposed round test land; no paste" (at 500.38 341.63 0) (effects (font (size 0.9 0.9)) (hide yes)))
  (property "Procurement Policy" "EXACT_MPN_FROZEN" (at 500.38 341.63 0) (effects (font (size 0.9 0.9)) (hide yes)))
  (property "Layout Note" "Stage4 candidate: 0.6mm land retains 0.5mm probe envelope; fine-tip probing; all net access preserved" (at 500.38 341.63 0) (effects (font (size 1.27 1.27)) (hide yes)))
  (pin "1"))
 (wire
  (pts (xy 306.07 361.95) (xy 299.72 361.95))
  (stroke (width 0) (type default)))
 (global_label "EXT_5V"
  (shape bidirectional)
  (at 299.72 361.95 180)
  (effects (font (size 0.9 0.9)))
  (property "Intersheetrefs" "${INTERSHEET_REFS}" (at 299.72 361.95 0) (effects (font (size 0.9 0.9)) (hide yes))))
 (symbol
  (lib_id "X100_Physical:TP1p5")
  (at 309.88 361.95 0)
  (unit 1)
  (exclude_from_sim no)
  (in_bom yes)
  (on_board yes)
  (dnp no)
  (property "Reference" "TP709" (at 317.5 360.68 0) (effects (font (size 1.27 1.27)) (justify left)))
  (property "Value" "EXT_5V" (at 317.5 363.22 0) (effects (font (size 1.27 1.27)) (justify left)))
  (property "Footprint" "X100_Physical:TP0p6_Inline_NoPaste" (at 309.88 361.95 0) (effects (font (size 0.9 0.9)) (hide yes)))
  (property "Datasheet" "C/D testpoint policy" (at 309.88 361.95 0) (effects (font (size 0.9 0.9)) (hide yes)))
  (property "Manufacturer" "X100 PCB feature" (at 309.88 361.95 0) (effects (font (size 0.9 0.9)) (hide yes)))
  (property "MPN" "PCB_TESTPAD_0P6_NO_PASTE" (at 309.88 361.95 0) (effects (font (size 0.9 0.9)) (hide yes)))
  (property "Package" "PCB feature: 0.6mm exposed round test land; no paste" (at 309.88 361.95 0) (effects (font (size 0.9 0.9)) (hide yes)))
  (property "Procurement Policy" "EXACT_MPN_FROZEN" (at 309.88 361.95 0) (effects (font (size 0.9 0.9)) (hide yes)))
  (property "Layout Note" "Stage4 candidate: 0.6mm land retains 0.5mm probe envelope; fine-tip probing; all net access preserved" (at 309.88 361.95 0) (effects (font (size 1.27 1.27)) (hide yes)))
  (pin "1"))
 (wire
  (pts (xy 369.57 361.95) (xy 363.22 361.95))
  (stroke (width 0) (type default)))
 (global_label "GND"
  (shape bidirectional)
  (at 363.22 361.95 180)
  (effects (font (size 0.9 0.9)))
  (property "Intersheetrefs" "${INTERSHEET_REFS}" (at 363.22 361.95 0) (effects (font (size 0.9 0.9)) (hide yes))))
 (symbol
  (lib_id "X100_Physical:TP1p5")
  (at 373.38 361.95 0)
  (unit 1)
  (exclude_from_sim no)
  (in_bom yes)
  (on_board yes)
  (dnp no)
  (property "Reference" "TP710" (at 381 360.68 0) (effects (font (size 1.27 1.27)) (justify left)))
  (property "Value" "GND" (at 381 363.22 0) (effects (font (size 1.27 1.27)) (justify left)))
  (property "Footprint" "X100_Physical:TP0p6_Inline_NoPaste" (at 373.38 361.95 0) (effects (font (size 0.9 0.9)) (hide yes)))
  (property "Datasheet" "C/D testpoint policy" (at 373.38 361.95 0) (effects (font (size 0.9 0.9)) (hide yes)))
  (property "Manufacturer" "X100 PCB feature" (at 373.38 361.95 0) (effects (font (size 0.9 0.9)) (hide yes)))
  (property "MPN" "PCB_TESTPAD_0P6_NO_PASTE" (at 373.38 361.95 0) (effects (font (size 0.9 0.9)) (hide yes)))
  (property "Package" "PCB feature: 0.6mm exposed round test land; no paste" (at 373.38 361.95 0) (effects (font (size 0.9 0.9)) (hide yes)))
  (property "Procurement Policy" "EXACT_MPN_FROZEN" (at 373.38 361.95 0) (effects (font (size 0.9 0.9)) (hide yes)))
  (property "Layout Note" "Stage4 candidate: 0.6mm land retains 0.5mm probe envelope; fine-tip probing; all net access preserved" (at 373.38 361.95 0) (effects (font (size 1.27 1.27)) (hide yes)))
  (pin "1"))
 (hierarchical_label "EXT_5V"
  (shape bidirectional)
  (at 204.47 320.04 0)
  (effects (font (size 0.85 0.85))))
 (wire
  (pts (xy 204.47 320.04) (xy 229.87 320.04))
  (stroke (width 0) (type default)))
 (global_label "EXT_5V"
  (shape bidirectional)
  (at 229.87 320.04 0)
  (effects (font (size 0.9 0.9)))
  (property "Intersheetrefs" "${INTERSHEET_REFS}" (at 229.87 320.04 0) (effects (font (size 0.9 0.9)) (hide yes))))
 (hierarchical_label "GND"
  (shape bidirectional)
  (at 204.47 323.85 0)
  (effects (font (size 0.85 0.85))))
 (wire
  (pts (xy 204.47 323.85) (xy 229.87 323.85))
  (stroke (width 0) (type default)))
 (global_label "GND"
  (shape bidirectional)
  (at 229.87 323.85 0)
  (effects (font (size 0.9 0.9)))
  (property "Intersheetrefs" "${INTERSHEET_REFS}" (at 229.87 323.85 0) (effects (font (size 0.9 0.9)) (hide yes))))
 (hierarchical_label "GPS_TX"
  (shape bidirectional)
  (at 27.94 320.04 0)
  (effects (font (size 0.85 0.85))))
 (wire
  (pts (xy 27.94 320.04) (xy 53.34 320.04))
  (stroke (width 0) (type default)))
 (global_label "GPS_TX"
  (shape bidirectional)
  (at 53.34 320.04 0)
  (effects (font (size 0.9 0.9)))
  (property "Intersheetrefs" "${INTERSHEET_REFS}" (at 53.34 320.04 0) (effects (font (size 0.9 0.9)) (hide yes))))
 (hierarchical_label "TELEM_TX"
  (shape bidirectional)
  (at 27.94 323.85 0)
  (effects (font (size 0.85 0.85))))
 (wire
  (pts (xy 27.94 323.85) (xy 53.34 323.85))
  (stroke (width 0) (type default)))
 (global_label "TELEM_TX"
  (shape bidirectional)
  (at 53.34 323.85 0)
  (effects (font (size 0.9 0.9)))
  (property "Intersheetrefs" "${INTERSHEET_REFS}" (at 53.34 323.85 0) (effects (font (size 0.9 0.9)) (hide yes))))
 (hierarchical_label "RC_TX"
  (shape bidirectional)
  (at 115.57 320.04 0)
  (effects (font (size 0.85 0.85))))
 (wire
  (pts (xy 115.57 320.04) (xy 140.97 320.04))
  (stroke (width 0) (type default)))
 (global_label "RC_TX"
  (shape bidirectional)
  (at 140.97 320.04 0)
  (effects (font (size 0.9 0.9)))
  (property "Intersheetrefs" "${INTERSHEET_REFS}" (at 140.97 320.04 0) (effects (font (size 0.9 0.9)) (hide yes))))
 (hierarchical_label "GPS_RX"
  (shape bidirectional)
  (at 27.94 327.66 0)
  (effects (font (size 0.85 0.85))))
 (wire
  (pts (xy 27.94 327.66) (xy 53.34 327.66))
  (stroke (width 0) (type default)))
 (global_label "GPS_RX"
  (shape bidirectional)
  (at 53.34 327.66 0)
  (effects (font (size 0.9 0.9)))
  (property "Intersheetrefs" "${INTERSHEET_REFS}" (at 53.34 327.66 0) (effects (font (size 0.9 0.9)) (hide yes))))
 (hierarchical_label "TELEM_RX"
  (shape bidirectional)
  (at 27.94 331.47 0)
  (effects (font (size 0.85 0.85))))
 (wire
  (pts (xy 27.94 331.47) (xy 53.34 331.47))
  (stroke (width 0) (type default)))
 (global_label "TELEM_RX"
  (shape bidirectional)
  (at 53.34 331.47 0)
  (effects (font (size 0.9 0.9)))
  (property "Intersheetrefs" "${INTERSHEET_REFS}" (at 53.34 331.47 0) (effects (font (size 0.9 0.9)) (hide yes))))
 (hierarchical_label "RC_RX"
  (shape bidirectional)
  (at 115.57 323.85 0)
  (effects (font (size 0.85 0.85))))
 (wire
  (pts (xy 115.57 323.85) (xy 140.97 323.85))
  (stroke (width 0) (type default)))
 (global_label "RC_RX"
  (shape bidirectional)
  (at 140.97 323.85 0)
  (effects (font (size 0.9 0.9)))
  (property "Intersheetrefs" "${INTERSHEET_REFS}" (at 140.97 323.85 0) (effects (font (size 0.9 0.9)) (hide yes))))
 (hierarchical_label "EXT_I2C1_SCL"
  (shape bidirectional)
  (at 115.57 327.66 0)
  (effects (font (size 0.85 0.85))))
 (wire
  (pts (xy 115.57 327.66) (xy 140.97 327.66))
  (stroke (width 0) (type default)))
 (global_label "EXT_I2C1_SCL"
  (shape bidirectional)
  (at 140.97 327.66 0)
  (effects (font (size 0.9 0.9)))
  (property "Intersheetrefs" "${INTERSHEET_REFS}" (at 140.97 327.66 0) (effects (font (size 0.9 0.9)) (hide yes))))
 (hierarchical_label "EXT_I2C1_SDA"
  (shape bidirectional)
  (at 115.57 331.47 0)
  (effects (font (size 0.85 0.85))))
 (wire
  (pts (xy 115.57 331.47) (xy 140.97 331.47))
  (stroke (width 0) (type default)))
 (global_label "EXT_I2C1_SDA"
  (shape bidirectional)
  (at 140.97 331.47 0)
  (effects (font (size 0.9 0.9)))
  (property "Intersheetrefs" "${INTERSHEET_REFS}" (at 140.97 331.47 0) (effects (font (size 0.9 0.9)) (hide yes))))
 (embedded_fonts no)
 (text "07 串口与通用IO / UART AND GENERAL I/O"
  (at 20 20 0)
  (effects (font (size 3 3)
    (bold yes)) (justify left)))
 (rectangle
  (start 18 36)
  (end 288 161)
  (stroke (width 0.25) (type default) (color 0 0 0 1))
  (fill (type none)))
 (text "GPS 接口 / GPS INTERFACE"
  (at 23 42 0)
  (effects (font (size 2 2)
    (bold yes)) (justify left)))
 (rectangle
  (start 298 36)
  (end 572 161)
  (stroke (width 0.25) (type default) (color 0 0 0 1))
  (fill (type none)))
 (text "遥测接口 / TELEMETRY INTERFACE"
  (at 303 42 0)
  (effects (font (size 2 2)
    (bold yes)) (justify left)))
 (rectangle
  (start 18 171)
  (end 288 296)
  (stroke (width 0.25) (type default) (color 0 0 0 1))
  (fill (type none)))
 (text "RC 接收机 / RC RECEIVER · CRSF"
  (at 23 177 0)
  (effects (font (size 2 2)
    (bold yes)) (justify left)))
 (rectangle
  (start 298 171)
  (end 572 296)
  (stroke (width 0.25) (type default) (color 0 0 0 1))
  (fill (type none)))
 (text "外部 I2C / EXTERNAL I2C"
  (at 303 177 0)
  (effects (font (size 2 2)
    (bold yes)) (justify left)))
 (text "GPS / TELEM"
  (at 27.94 312.42 0)
  (effects (font (size 1.5 1.5)
    (bold yes)) (justify left)))
 (text "RC / EXTERNAL I2C"
  (at 115.57 312.42 0)
  (effects (font (size 1.5 1.5)
    (bold yes)) (justify left)))
 (text "POWER / GND"
  (at 204.47 312.42 0)
  (effects (font (size 1.5 1.5)
    (bold yes)) (justify left)))
 (junction
  (at 480.06 279.4)
  (diameter 0)
  (color 0 0 0 0))
 (junction
  (at 416.56 224.79)
  (diameter 0)
  (color 0 0 0 0))
 (junction
  (at 416.56 227.33)
  (diameter 0)
  (color 0 0 0 0))
 (junction
  (at 360.68 279.4)
  (diameter 0)
  (color 0 0 0 0))
 (wire
  (pts (xy 363.22 226.06) (xy 363.22 279.4))
  (stroke (width 0) (type default)))
 (wire
  (pts (xy 360.68 279.4) (xy 363.22 279.4))
  (stroke (width 0) (type default)))
 (wire
  (pts (xy 422.91 279.4) (xy 480.06 279.4))
  (stroke (width 0) (type default)))
 (wire
  (pts (xy 422.91 228.6) (xy 422.91 279.4))
  (stroke (width 0) (type default)))
 (wire
  (pts (xy 363.22 226.06) (xy 416.56 226.06))
  (stroke (width 0) (type default)))
 (wire
  (pts (xy 416.56 228.6) (xy 422.91 228.6))
  (stroke (width 0) (type default)))
 (wire
  (pts (xy 416.56 224.79) (xy 416.56 226.06))
  (stroke (width 0) (type default)))
 (wire
  (pts (xy 416.56 227.33) (xy 416.56 228.6))
  (stroke (width 0) (type default)))
 (global_label "EXT_I2C_SCL_PULLUP"
  (at 360.68 266.7 90)
  (effects (font (size 1.27 1.27)) (justify left)))
 (global_label "EXT_I2C_SDA_PULLUP"
  (at 480.06 266.7 90)
  (effects (font (size 1.27 1.27)) (justify left))))
